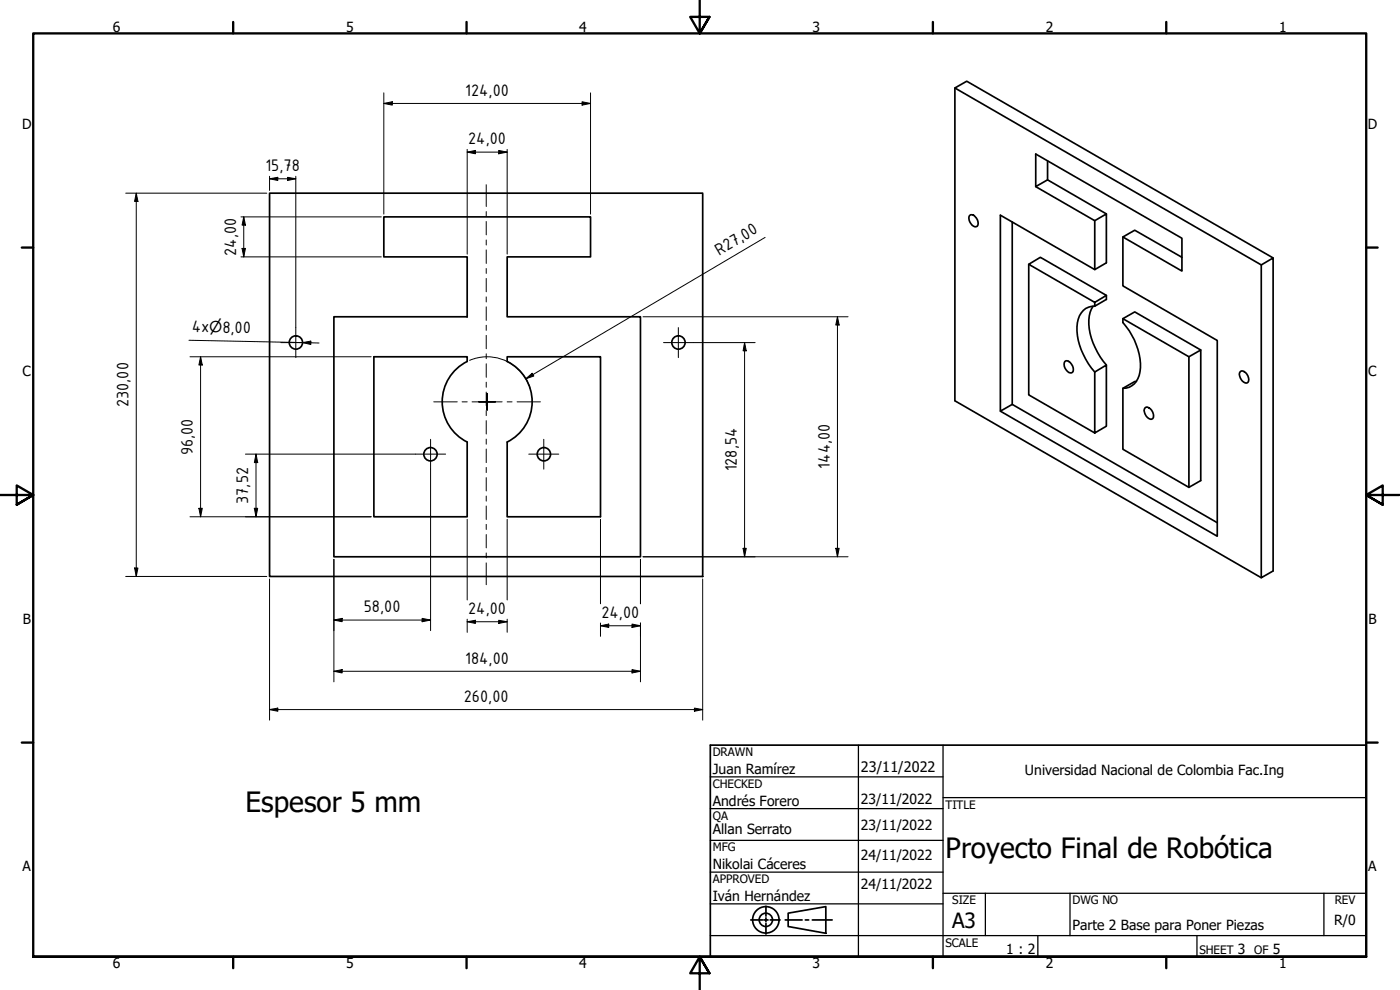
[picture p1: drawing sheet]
<svg xmlns="http://www.w3.org/2000/svg" width="420mm" height="297mm" viewBox="0 0 420 297" stroke-linecap="round" stroke-linejoin="round" font-family="sans-serif">
<!-- layer: Visible (ISO) -->
<g fill="none" stroke="#000" stroke-width=".51">
<path d="M286.6 26.4l91.9 53.1 3.6-2.1v93.9l-3.6 2v-93.8M80.9 58h130v115h-130zM310.8 56l17.7 10.2 3.5-2v14.7l-3.5 2v-14.7M314.4 48.2v5.8M115.2 65.1h62v12h-25v17.9h40v72.1h-92v-72.1h40v-17.9h-25zM291 64.6a1.65 1.65 0 0 1 2.3 1.3 1.26 1.26 0 0 1 .3 1.3 1.26 1.26 0 0 1-1 .9 2.62 2.62 0 0 1-1.6-3.5zM303.8 66.6v54.7M308.7 79.3l3.5-2.1 19.8 11.4-3.5 2.1zM308.7 79.3v39.2l19.8 11.4v-18.3l3.5-2.1v18.4l-3.5 2M332 64.2l-17.6-10.2-3.6 2v-9.8l43.9 25.3v9.8l-17.7-10.2M354.7 77.2l-14.1-8.1-3.6 2v14.7l28.3 16.4v58.7l-65.1-37.5M382.1 77.4l-92-53-3.5 2v93.9l91.9 53"/>
<path d="M328 91.9a11.3 11.3 0 0 0-.5 9.6l1.2 2.8a20.4 20.4 0 0 0 3.3 5.2M328.5 91.9a5.2 5.2 0 0 0-5.2 4.9 19.3 19.3 0 0 0 5.2 14.8M328.5 80.9l-28.3-16.3v58.8l3.6-2.1 61.5 35.5M332 88.6v1.2l-3.5 2.1v-1.2M337 95.6l19.8 11.4 3.6-2v39.2l-3.6 2-19.8-11.4v-18.3l3.6-2 .5-.1M112.2 107h28v1.4a13.5 13.5 0 0 0-7.5 12.1 13.5 13.5 0 0 0 7.5 12.1v22.5h-28zM152.2 108.4v-1.4h28v48.1h-28v-22.5a13.5 13.5 0 0 0 7.5-12.1 13.5 13.5 0 0 0-7.5-12M319.6 108.4a1.74 1.74 0 0 1 2.3 1.4 1.54 1.54 0 0 1-.3 2.1 2.48 2.48 0 0 1-2-3.5zM356.8 107v39.2M360.4 105l-19.8-11.4-3.6 2v1.2a18.7 18.7 0 0 1 4.9 15.8 5 5 0 0 1-4.9 3.9M372.2 111.5a1.74 1.74 0 0 1 2.3 1.3 1.22 1.22 0 0 1 .3 1.3 1.22 1.22 0 0 1-1 .8 2.62 2.62 0 0 1-1.6-3.4zM343.7 122.4a1.74 1.74 0 0 1 2.2 1.3 1.57 1.57 0 0 1-.3 2.1 2.48 2.48 0 0 1-1.9-3.4z"/>
<circle cx="88.8" cy="102.8" r="2"/>
<circle cx="203.6" cy="102.8" r="2"/>
<circle cx="129.2" cy="136.3" r="2"/>
<circle cx="163.2" cy="136.3" r="2"/>
</g>
<!-- layer: Border (ANSI) -->
<g fill="none" stroke="#000" stroke-width=".7">
<path d="M70 6.6v3.4M140 6.6v3.4M210 0v10l-2.9-4.9h5.8l-2.9 4.9 2.9-4.9M280 6.6v3.4M350 6.6v3.4M6.5 74.3h3.5M410 74.3h3.4M0 148.5h10l-5-2.8v5.7l5-2.9-5 2.9M420 148.5h-10l5-2.8v5.7l-5-2.9 5 2.9M6.5 222.8h3.5M410 222.8h3.4M10 287.1v-277.1h400v277.1h-400h400"/>
<path d="M70 287.1v3.4M140 287.1v3.4M212.9 292l-2.9-4.9 2.9 4.9h-5.8l2.9-4.9v9.9M280 287.1v3.4M350 287.1v3.4"/>
</g>
<!-- layer: Title (ANSI) -->
<g fill="none" stroke="#000" stroke-width=".51">
<path d="M213.2 223.6h196.8v63.5h-196.8zM225.3 276h3.6M229.2 276h.7v.5M229.9 275.4v.6h.6M229.9 271.9v3M229.9 277v3.3M231.1 276h3M235.6 276h5.1M236.5 274l11.3-2v8l-11.3-2zM241.7 276h1M243.8 276h5.9"/>
<circle cx="229.8" cy="276" r="4"/>
<circle cx="229.8" cy="276" r="2"/>
</g>
<g fill="none" stroke="#000" stroke-width=".38">
<path d="M213.2 233.1h69.8M257.6 223.6v63.5M283 223.6v63.5M283 239.3h127M213.2 242.6h69.8M213.2 252.1h69.8M213.2 261.7h69.8M213.2 271.2h69.8M283 268h127M295.7 268v12.7M321.1 268v12.7M397.3 268v12.7"/>
<path d="M213.2 280.7h196.8M311.5 280.7v6.4M359.2 280.7v6.4"/>
</g>
<!-- layer: Dimension (ISO) -->
<g fill="none" stroke="#000" stroke-width=".3">
<path d="M115.2 31l2.5-.5v1zM115.2 31h62M115.2 27.9v36.3M174.7 30.5l2.5 .5-2.5 .5zM177.2 27.9v36.3M37.7 58h42.4M40.9 58l.5 2.4h-1zM40.9 58v115M80.9 53.6l2.5-.4v1zM80.9 52.9v4.2M80.9 53.6h7.9M86.3 53.2l2.5 .4-2.5 .6z"/>
<path d="M88.8 52.9v45.4M140.2 45.6l2.5-.5v1.1zM140.2 44.8v31.4M140.2 45.6h12M149.7 45.1l2.5 .5-2.5 .6zM152.2 44.8v31.4M72.3 77.1h42.1M72.3 65.1h42.1M72.6 74.5h1.1l-.5 2.6zM73.2 65.1l.5 2.4h-1.1zM73.2 65.1v12M229.6 71.2l-71.8 42.5"/>
<path d="M193 95h61.5M251.3 95l.5 2.5h-1zM251.3 95v72.1M56.7 102.1l34.1 .7M57 107h31.7M60.2 107l.5 2.5h-1zM60.2 107v48.1M86.8 102.7l4 .1M88.9 107h22.5M90.8 102.8l2.5-.5v1.1zM90.8 102.8l5 .1M145.8 107.1l-2.8 .3-2.1 .7"/>
<path d="M146 107a13.5 13.5 0 0 1 13.1 9.6M157.8 113.7l1.9-1.7 .5 .8zM208.1 102.8h18.5M223.5 102.8l.5 2.5h-1zM223.5 102.8v64.3M73.7 136.3h51M76.8 136.3l.5 2.5h-1zM76.8 136.3v18.8M57 155.1h54.4M59.7 152.5h1l-.5 2.6zM76.3 152.5h1l-.5 2.6zM129.2 140.8v48.4"/>
<path d="M140.2 155.8v24.2M152.2 155.8v24.2M180.2 155.8v25.4M37.7 173h42.4M40.4 170.4h1l-.5 2.6zM80.9 173.7v42.4M100.2 167.8v36.8M192.2 167.8v13.4M193 167.1h61.5M210.9 173.7v42.4M223 164.5h1l-.5 2.6zM250.8 164.5h1l-.5 2.6z"/>
<path d="M100.2 186l2.5-.5v1zM100.2 186h29M126.7 185.5l2.5 .5-2.5 .5zM140.2 186.5l2.5-.4v1zM140.2 186.5h12M140.2 185.8v3.9M149.7 186.1l2.5 .4-2.5 .6zM152.2 185.8v3.9M180.2 187.8l2.5-.6v1.1zM180.2 187.8h12M180.2 186.9v4M189.7 187.2l2.5 .6-2.5 .5z"/>
<path d="M192.2 186.9v17.7M80.9 212.9l2.5-.4v.9zM80.9 212.9h130M100.2 201.4l2.5-.5v1zM100.2 201.4h92M189.7 200.9l2.5 .5-2.5 .5zM208.4 212.5l2.5 .4-2.5 .5z"/>
</g>
<g fill="#000">
<path d="M115.2 31l2.5-.5v1z" fill-rule="evenodd"/>
<path d="M174.7 30.5l2.5 .5-2.5 .5z" fill-rule="evenodd"/>
<path d="M80.9 53.6l2.5-.4v1z" fill-rule="evenodd"/>
<path d="M86.3 53.2l2.5 .4-2.5 .6z" fill-rule="evenodd"/>
<path d="M140.2 45.6l2.5-.5v1.1z" fill-rule="evenodd"/>
<path d="M149.7 45.1l2.5 .5-2.5 .6z" fill-rule="evenodd"/>
<path d="M40.9 58l.5 2.4h-1z" fill-rule="evenodd"/>
<path d="M72.6 74.5h1.1l-.5 2.6z" fill-rule="evenodd"/>
<path d="M73.2 65.1l.5 2.4h-1.1z" fill-rule="evenodd"/>
<path d="M251.3 95l.5 2.5h-1z" fill-rule="evenodd"/>
<path d="M60.2 107l.5 2.5h-1z" fill-rule="evenodd"/>
<path d="M90.8 102.8l2.5-.5v1.1z" fill-rule="evenodd"/>
<path d="M157.8 113.7l1.9-1.7 .5 .8z" fill-rule="evenodd"/>
<path d="M223.5 102.8l.5 2.5h-1z" fill-rule="evenodd"/>
<path d="M76.8 136.3l.5 2.5h-1z" fill-rule="evenodd"/>
<path d="M59.7 152.5h1l-.5 2.6z" fill-rule="evenodd"/>
<path d="M76.3 152.5h1l-.5 2.6z" fill-rule="evenodd"/>
<path d="M40.4 170.4h1l-.5 2.6z" fill-rule="evenodd"/>
<path d="M223 164.5h1l-.5 2.6z" fill-rule="evenodd"/>
<path d="M250.8 164.5h1l-.5 2.6z" fill-rule="evenodd"/>
<path d="M100.2 186l2.5-.5v1z" fill-rule="evenodd"/>
<path d="M126.7 185.5l2.5 .5-2.5 .5z" fill-rule="evenodd"/>
<path d="M140.2 186.5l2.5-.4v1z" fill-rule="evenodd"/>
<path d="M149.7 186.1l2.5 .4-2.5 .6z" fill-rule="evenodd"/>
<path d="M180.2 187.8l2.5-.6v1.1z" fill-rule="evenodd"/>
<path d="M189.7 187.2l2.5 .6-2.5 .5z" fill-rule="evenodd"/>
<path d="M80.9 212.9l2.5-.4v.9z" fill-rule="evenodd"/>
<path d="M100.2 201.4l2.5-.5v1z" fill-rule="evenodd"/>
<path d="M189.7 200.9l2.5 .5-2.5 .5z" fill-rule="evenodd"/>
<path d="M208.4 212.5l2.5 .4-2.5 .5z" fill-rule="evenodd"/>
</g>
<!-- layer: Centerline (ISO) -->
<g fill="none" stroke="#000" stroke-width=".3">
<path d="M145.9 55.4v6.6M145.9 63.5v1.4M145.9 66.5v4M145.9 72v1.5M145.9 75v4M145.9 80.6v1.4M145.9 83.6v4M145.9 89.1v1.5M145.9 92.1v4M145.9 97.6v1.5M145.9 100.6v4M145.9 106.2v1.4"/>
<path d="M145.9 109.1v4.1M145.9 114.7v1.5M145.9 117.7v4M145.9 123.2v1.5M145.9 126.2v4M145.9 131.7v1.6M145.9 134.7v4.1M145.9 140.3v1.5M145.9 143.3v4M145.9 148.8v1.6M145.9 151.8v4.1M145.9 157.3v1.6"/>
<path d="M145.9 160.4v4M145.9 165.9v1.5M145.9 168.9v6.5"/>
</g>
<!-- layer: Center Mark (ISO) -->
<g fill="none" stroke="#000" stroke-width=".3">
<path d="M88.8 98.3v9M203.6 98.3v9M84.3 102.8h9M146.2 118v2.6v-2.6M199.1 102.8h9M124.7 136.3h9M129.2 131.8v9M130.2 120.6h7M138.7 120.6h1.5M141.7 120.6h4.5h-2.5M143.7 120.6h2.5h-2.5M146.2 123v-2.4v2.4"/>
<path d="M148.7 120.6h-2.5h4.5M148.7 120.6h-2.5h2.5M152.2 120.6h1.5M155.2 120.6h7M158.7 136.3h9M163.2 131.8v9"/>
</g>
<g font-size="8.4">
<text x="73.7" y="243.6">Espesor 5 mm</text>
<text x="283.8" y="257.3">Proyecto Final de Robótica</text>
</g>
<text font-size="6.3" x="285.8" y="278.6">A3</text>
<g font-size="5.4">
<text x="139.6" y="28.8">124,00</text>
<text x="140.5" y="43.3">24,00</text>
<text x="79.7" y="51.4">15,78</text>
<text x="70.9" y="76.8" transform="rotate(-90 70.9 76.8)">24,00</text>
<text x="215.8" y="76.7" transform="rotate(-31 215.8 76.7)">R27,00</text>
<text x="57.5" y="99.6" transform="rotate(1 57.5 99.6)">4x</text>
<text x="66.7" y="99.8" transform="rotate(1 66.7 99.8)">8,00</text>
<text x="38.6" y="122.2" transform="rotate(-90 38.6 122.2)">230,00</text>
<text x="57.9" y="136.6" transform="rotate(-90 57.9 136.6)">96,00</text>
<text x="221.2" y="141.5" transform="rotate(-90 221.2 141.5)">128,54</text>
<text x="249" y="140.6" transform="rotate(-90 249 140.6)">144,00</text>
<text x="74.5" y="151.2" transform="rotate(-90 74.5 151.2)">37,52</text>
<text x="109.2" y="183.8">58,00</text>
<text x="140.5" y="184.3">24,00</text>
<text x="180.5" y="185.4">24,00</text>
<text x="139.6" y="199.1">184,00</text>
<text x="139.2" y="210.6">260,00</text>
</g>
<text font-size="4.6" x="62.8" y="99.7" transform="rotate(1 62.8 99.7)">⌀</text>
<text font-size="4.3" x="258.4" y="231.6">23/11/2022</text>
<g font-size="4.2">
<text x="33.8" y="9.6">6</text>
<text x="103.9" y="9.6">5</text>
<text x="173.9" y="9.6">4</text>
<text x="243.8" y="9.6">3</text>
<text x="313.9" y="9.6">2</text>
<text x="383.9" y="9.6">1</text>
<text x="6.7" y="38.7">D</text>
<text x="410.5" y="38.7">D</text>
<text x="6.8" y="113">C</text>
<text x="410.7" y="113">C</text>
<text x="6.9" y="187.2">B</text>
<text x="410.7" y="187.2">B</text>
<text x="213.9" y="232.3">Juan Ramírez</text>
<text x="307.6" y="232.6">Universidad Nacional de Colombia Fac.Ing</text>
<text x="213.9" y="241.8">Andrés Forero</text>
<text x="258.4" y="241.2">23/11/2022</text>
<text x="213.9" y="250.4">Allan Serrato</text>
<text x="258.4" y="249">23/11/2022</text>
<text x="6.8" y="261.4">A</text>
<text x="213.9" y="260.8">Nikolai Cáceres</text>
<text x="258.4" y="258.1">24/11/2022</text>
<text x="410.7" y="261.4">A</text>
<text x="258.4" y="266.8">24/11/2022</text>
<text x="213.9" y="270.4">Iván Hernández</text>
<text x="321.9" y="279.1">Parte 2 Base para Poner Piezas</text>
<text x="400.4" y="277.5">R/0</text>
<text x="302" y="286.3">1 : 2</text>
<text x="371.5" y="286.2">3</text>
<text x="382" y="286.2">5</text>
<text x="33.8" y="290.5">6</text>
<text x="103.9" y="290.5">5</text>
<text x="173.9" y="290.5">4</text>
<text x="243.8" y="290.5">3</text>
<text x="313.9" y="290.5">2</text>
<text x="383.9" y="290.5">1</text>
</g>
<g font-size="3.5">
<text x="213.9" y="226.9">DRAWN</text>
<text x="213.9" y="236.4">CHECKED</text>
<text x="213.9" y="245.9">QA</text>
<text x="283.8" y="242.6">TITLE</text>
<text x="213.9" y="255.4">MFG</text>
<text x="213.9" y="265">APPROVED</text>
<text x="285.8" y="271.3">SIZE</text>
<text x="321.9" y="271.3">DWG NO</text>
<text x="400.6" y="271.3">REV</text>
<text x="283.8" y="284">SCALE</text>
<text x="360" y="286.2">SHEET</text>
<text x="376.4" y="286.2">OF</text>
</g>
</svg>
